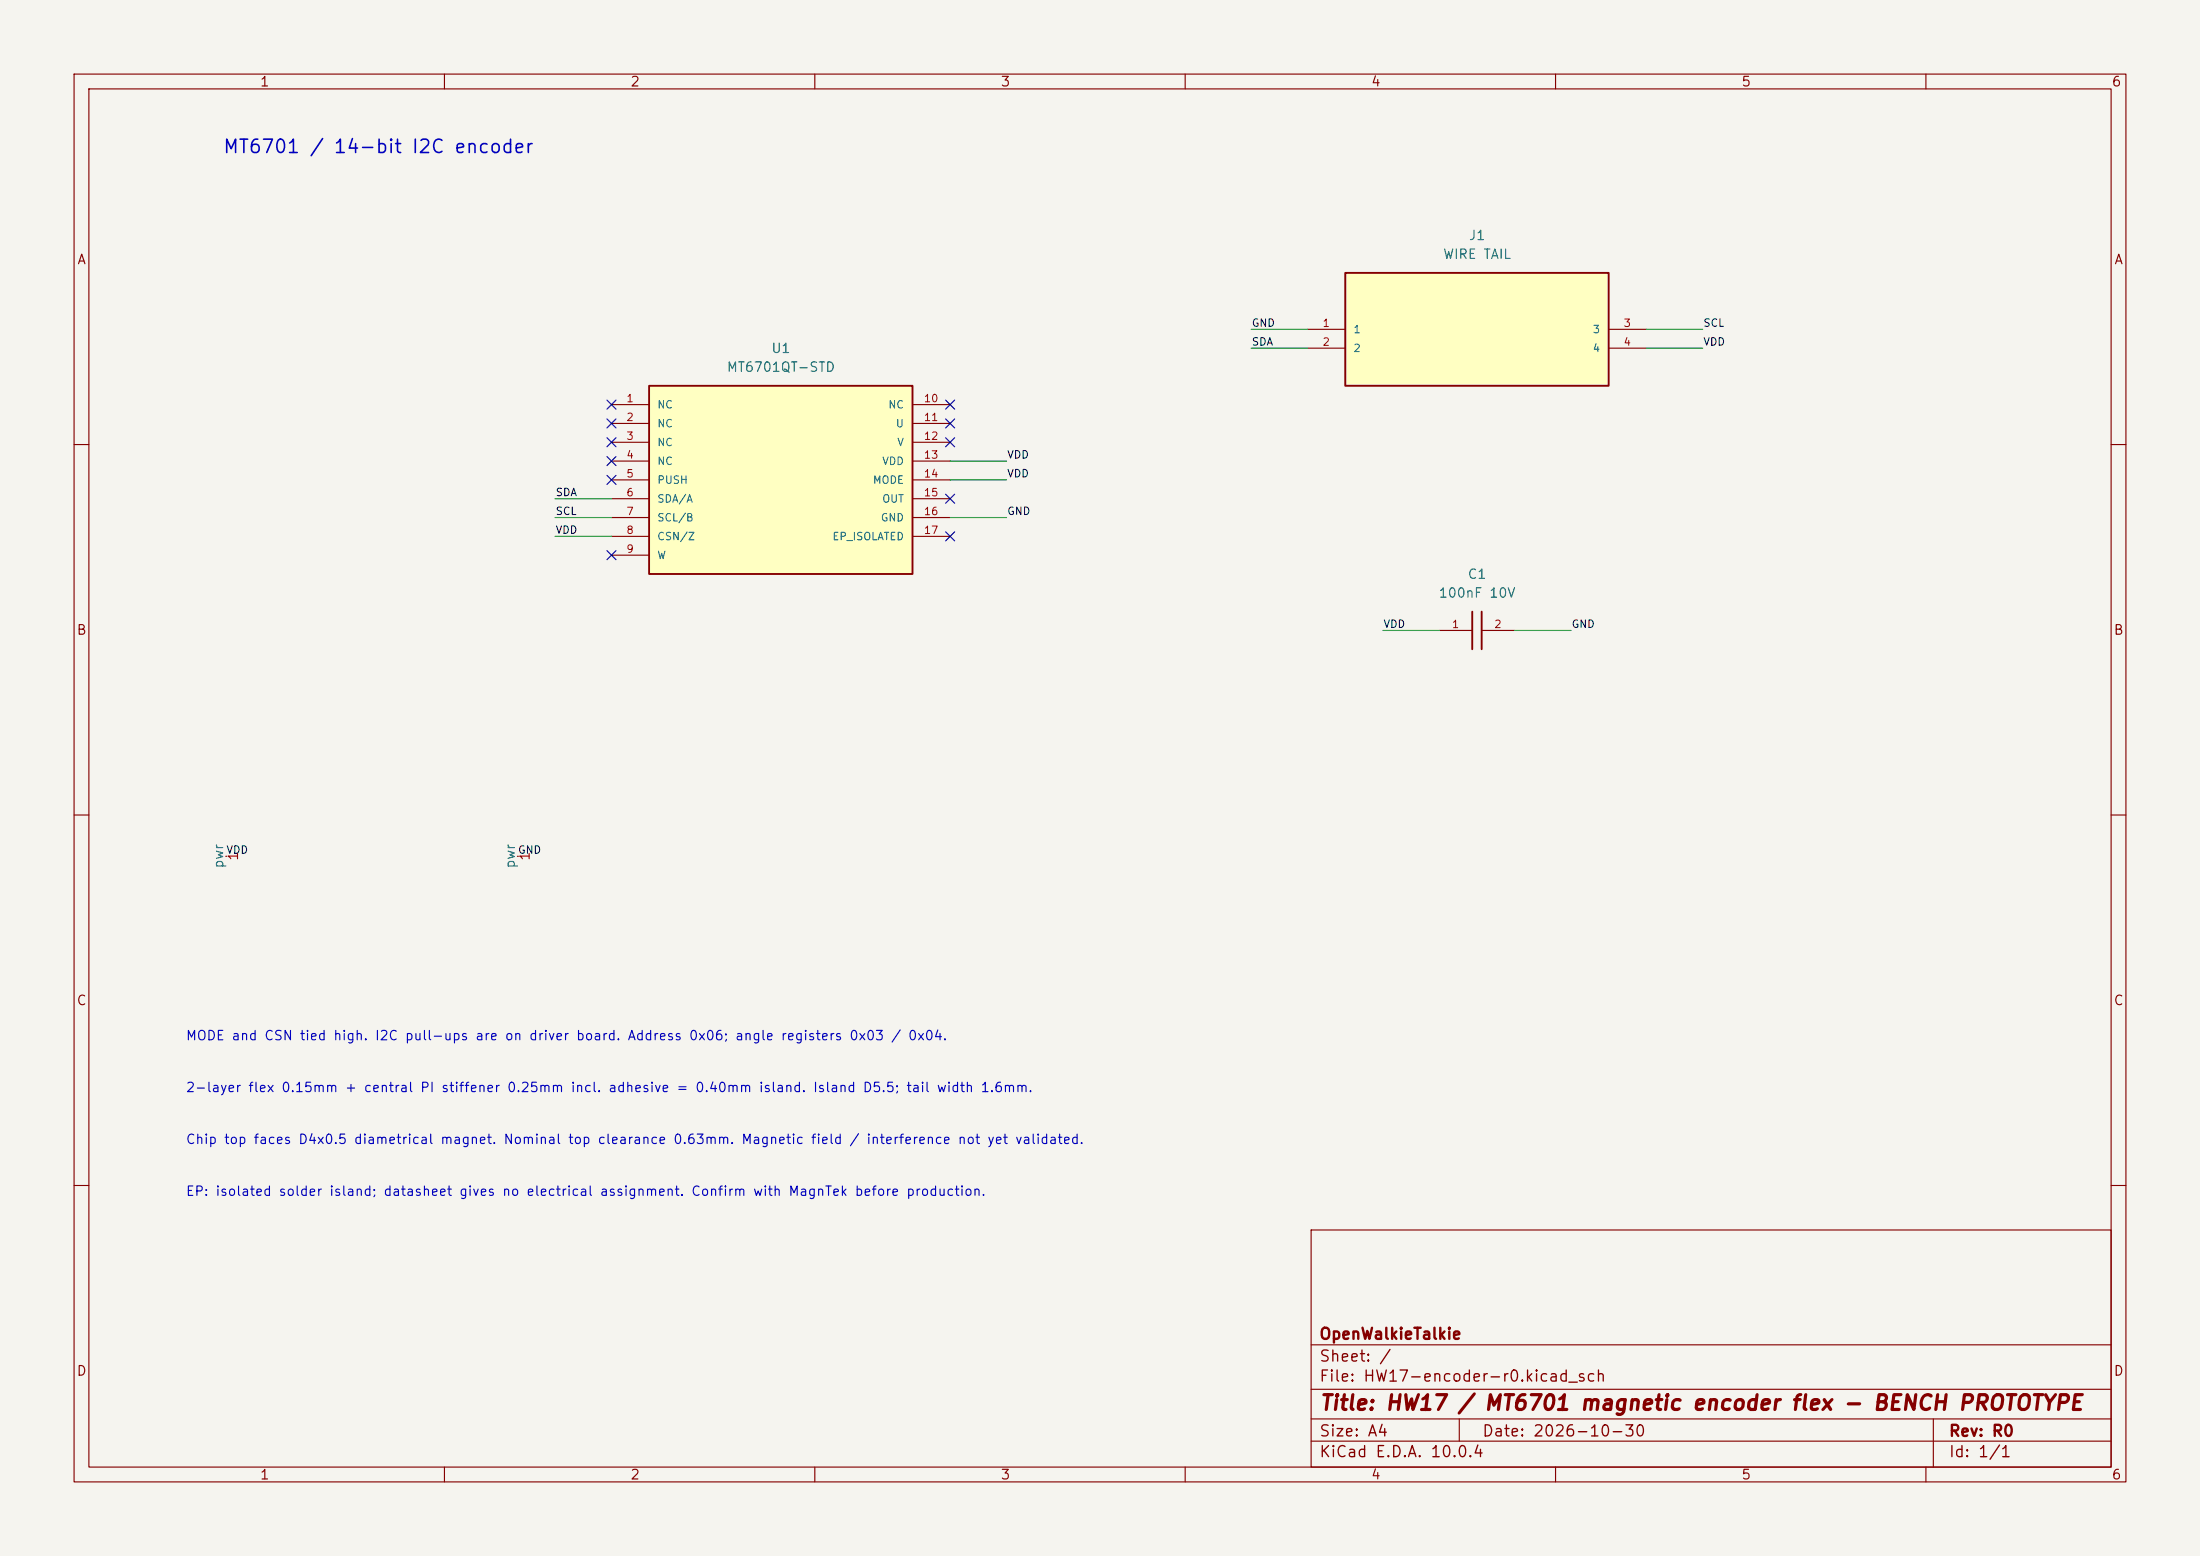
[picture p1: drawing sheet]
<svg xmlns="http://www.w3.org/2000/svg" width="297mm" height="210mm" viewBox="0 0 297 210" stroke-linecap="round" stroke-linejoin="round" font-family="sans-serif">
<path d="M0 0h297v210h-297z" fill="#f5f4ef" stroke="#f5f4ef" stroke-width=".14"/>
<g fill="none" stroke="#840000" stroke-width=".15">
<path d="M10 10h277v190h-277zM12 12h273v186h-273zM60 10v2M110 10v2M160 10v2M210 10v2M260 10v2M10 60h2M285 60h2M10 110h2M30.5 115.6h.1M285 110h2"/>
<path d="M10 160h2M177 166h108v32h-108zM285 160h2M60 198v2M110 198v2M160 198v2M177 194.5h108M177 191.5h108M177 187.5h108M177 181.5h108M197 191.5v3M210 198v2"/>
<path d="M260 198v2M261 191.5v6.5"/>
</g>
<path d="M87.6 52.1h35.6v25.4h-35.6z" fill="#ffffc2"/>
<path d="M87.6 52.1h35.6v25.4h-35.6z" fill="none" stroke="#840000" stroke-width=".25"/>
<g fill="none" stroke="#840000" stroke-width=".15">
<path d="M82.5 54.6h5.1M82.5 57.2h5.1M82.5 59.7h5.1M123.2 54.6h5.1M123.2 57.2h5.1M123.2 59.7h5.1M82.5 62.2h5.1M82.5 64.8h5.1M82.5 67.3h5.1M82.5 69.9h5.1M82.5 72.4h5.1M82.5 74.9h5.1"/>
<path d="M123.2 62.2h5.1M123.2 64.8h5.1M123.2 67.3h5.1M123.2 69.9h5.1M123.2 72.4h5.1"/>
</g>
<path d="M181.6 36.8h35.6v15.3h-35.6z" fill="#ffffc2"/>
<path d="M181.6 36.8h35.6v15.3h-35.6zM198.8 82.6v5M200 82.6v5" fill="none" stroke="#840000" stroke-width=".25"/>
<path d="M176.5 44.5h5.1M176.5 47h5.1M217.2 44.5h5M217.2 47h5M194.3 85.1h4.5M200 85.1h4.5M69.8 115.6h.1" fill="none" stroke="#840000" stroke-width=".15"/>
<path d="M168.9 47h7.6M168.9 44.5h7.6M222.2 47h7.7M222.2 44.5h7.7M74.9 69.9h7.6M74.9 72.4h7.6M74.9 67.3h7.6M128.3 69.9h7.6M128.3 64.8h7.6M128.3 62.2h7.6M186.7 85.1h7.6M204.5 85.1h7.6" fill="none" stroke="#009600" stroke-width=".15"/>
<g fill="none" stroke="#000084" stroke-width=".15">
<path d="M81.9 59.1l1.3 1.2M81.9 54l1.3 1.2M81.9 56.5l1.3 1.3M83.2 59.1l-1.3 1.2M83.2 54l-1.3 1.2M83.2 56.5l-1.3 1.3M127.7 54l1.2 1.2M127.7 59.1l1.2 1.2M127.7 56.5l1.2 1.3M128.9 54l-1.2 1.2M128.9 59.1l-1.2 1.2M128.9 56.5l-1.2 1.3"/>
<path d="M81.9 61.6l1.3 1.2M81.9 64.2l1.3 1.2M81.9 74.3l1.3 1.2M83.2 61.6l-1.3 1.2M83.2 64.2l-1.3 1.2M83.2 74.3l-1.3 1.2M127.7 71.8l1.2 1.2M127.7 66.7l1.2 1.2M128.9 71.8l-1.2 1.2M128.9 66.7l-1.2 1.2"/>
</g>
<text font-size="2" fill="#840000" x="178" y="190.8">Title: HW17 / MT6701 magnetic encoder flex - BENCH PROTOTYPE</text>
<text font-size="1.8" fill="#0000c2" x="30" y="21.1">MT6701 / 14-bit I2C encoder</text>
<g font-size="1.5" fill="#840000">
<text x="178" y="184.2">Sheet: /</text>
<text x="178" y="181.2">OpenWalkieTalkie</text>
<text x="178" y="186.9">File: HW17-encoder-r0.kicad_sch</text>
<text x="178" y="197.1">KiCad E.D.A. 10.0.4</text>
<text x="178" y="194.3">Size: A4</text>
<text x="200" y="194.3">Date: 2026-10-30</text>
<text x="263" y="194.3">Rev: R0</text>
<text x="263" y="197.1">Id: 1/1</text>
</g>
<g font-size="1.3" fill="#840000">
<text x="35" y="12">1</text>
<text x="85" y="12">2</text>
<text x="135" y="12">3</text>
<text x="185" y="12">4</text>
<text x="235" y="12">5</text>
<text x="285" y="12">6</text>
<text x="10.3" y="36">A</text>
<text x="285.3" y="36">A</text>
<text x="10.3" y="86">B</text>
<text x="285.3" y="86">B</text>
<text x="10.3" y="136">C</text>
<text x="285.3" y="136">C</text>
<text x="10.3" y="186">D</text>
<text x="285.3" y="186">D</text>
<text x="35" y="200">1</text>
<text x="85" y="200">2</text>
<text x="135" y="200">3</text>
<text x="185" y="200">4</text>
<text x="235" y="200">5</text>
<text x="285" y="200">6</text>
</g>
<g font-size="1.3" fill="#006464">
<text x="194.7" y="35.3">WIRE TAIL</text>
<text x="198.2" y="32.7">J1</text>
<text x="104" y="48">U1</text>
<text x="98" y="50.5">MT6701QT-STD</text>
<text x="194.1" y="81">100nF 10V</text>
<text x="198" y="78.4">C1</text>
<text x="30.5" y="117.3" transform="rotate(-90 30.5 117.3)">pwr</text>
<text x="69.8" y="117.3" transform="rotate(-90 69.8 117.3)">pwr</text>
</g>
<g font-size="1.3" fill="#a90000">
<text x="32.4" y="116.3" transform="rotate(-90 32.4 116.3)">1</text>
<text x="71.8" y="116.3" transform="rotate(-90 71.8 116.3)">1</text>
</g>
<g font-size="1.3" fill="#0000c2">
<text x="25" y="140.7">MODE and CSN tied high. I2C pull-ups are on driver board. Address 0x06; angle registers 0x03 / 0x04.</text>
<text x="25" y="147.7">2-layer flex 0.15mm + central PI stiffener 0.25mm incl. adhesive = 0.40mm island. Island D5.5; tail width 1.6mm.</text>
<text x="25" y="154.7">Chip top faces D4x0.5 diametrical magnet. Nominal top clearance 0.63mm. Magnetic field / interference not yet validated.</text>
<text x="25" y="161.7">EP: isolated solder island; datasheet gives no electrical assignment. Confirm with MagnTek before production.</text>
</g>
<g font-size="1" fill="#0f0f0f">
<text x="168.9" y="44.4">GND</text>
<text x="168.9" y="46.9">SDA</text>
<text x="229.9" y="44.4">SCL</text>
<text x="229.9" y="46.9">VDD</text>
<text x="135.9" y="62.1">VDD</text>
<text x="135.9" y="64.7">VDD</text>
<text x="74.9" y="69.8">SCL</text>
<text x="74.9" y="67.2">SDA</text>
<text x="135.9" y="69.8">GND</text>
<text x="74.9" y="72.3">VDD</text>
<text x="186.7" y="85">VDD</text>
<text x="212.1" y="85">GND</text>
<text x="30.5" y="115.5">VDD</text>
<text x="69.8" y="115.5">GND</text>
</g>
<g font-size="1" fill="#a90000">
<text x="178.5" y="44.4">1</text>
<text x="178.5" y="46.9">2</text>
<text x="219.1" y="44.4">3</text>
<text x="219.1" y="46.9">4</text>
<text x="84.5" y="54.5">1</text>
<text x="84.5" y="57.1">2</text>
<text x="84.5" y="59.6">3</text>
<text x="124.6" y="54.5">10</text>
<text x="124.6" y="57.1">11</text>
<text x="124.6" y="59.6">12</text>
<text x="84.5" y="62.2">4</text>
<text x="84.5" y="64.7">5</text>
<text x="124.6" y="62.2">13</text>
<text x="124.6" y="64.7">14</text>
<text x="84.5" y="67.2">6</text>
<text x="84.5" y="69.8">7</text>
<text x="124.6" y="67.2">15</text>
<text x="124.6" y="69.8">16</text>
<text x="84.5" y="72.3">8</text>
<text x="84.5" y="74.9">9</text>
<text x="124.6" y="72.3">17</text>
<text x="195.9" y="85">1</text>
<text x="201.6" y="85">2</text>
</g>
<g font-size="1" fill="#006464">
<text x="182.6" y="45.2">1</text>
<text x="182.6" y="47.8">2</text>
<text x="214.9" y="45.2">3</text>
<text x="214.9" y="47.8">4</text>
<text x="88.6" y="55.4">NC</text>
<text x="88.6" y="57.9">NC</text>
<text x="119.8" y="55.4">NC</text>
<text x="120.9" y="57.9">U</text>
<text x="88.6" y="60.5">NC</text>
<text x="88.6" y="63">NC</text>
<text x="88.6" y="65.5">PUSH</text>
<text x="117.8" y="65.5">MODE</text>
<text x="119" y="63">VDD</text>
<text x="121" y="60.5">V</text>
<text x="88.6" y="68.1">SDA/A</text>
<text x="88.6" y="70.6">SCL/B</text>
<text x="118.8" y="70.6">GND</text>
<text x="119" y="68.1">OUT</text>
<text x="88.6" y="73.2">CSN/Z</text>
<text x="88.6" y="75.7">W</text>
<text x="112.3" y="73.2">EP_ISOLATED</text>
</g>
</svg>
